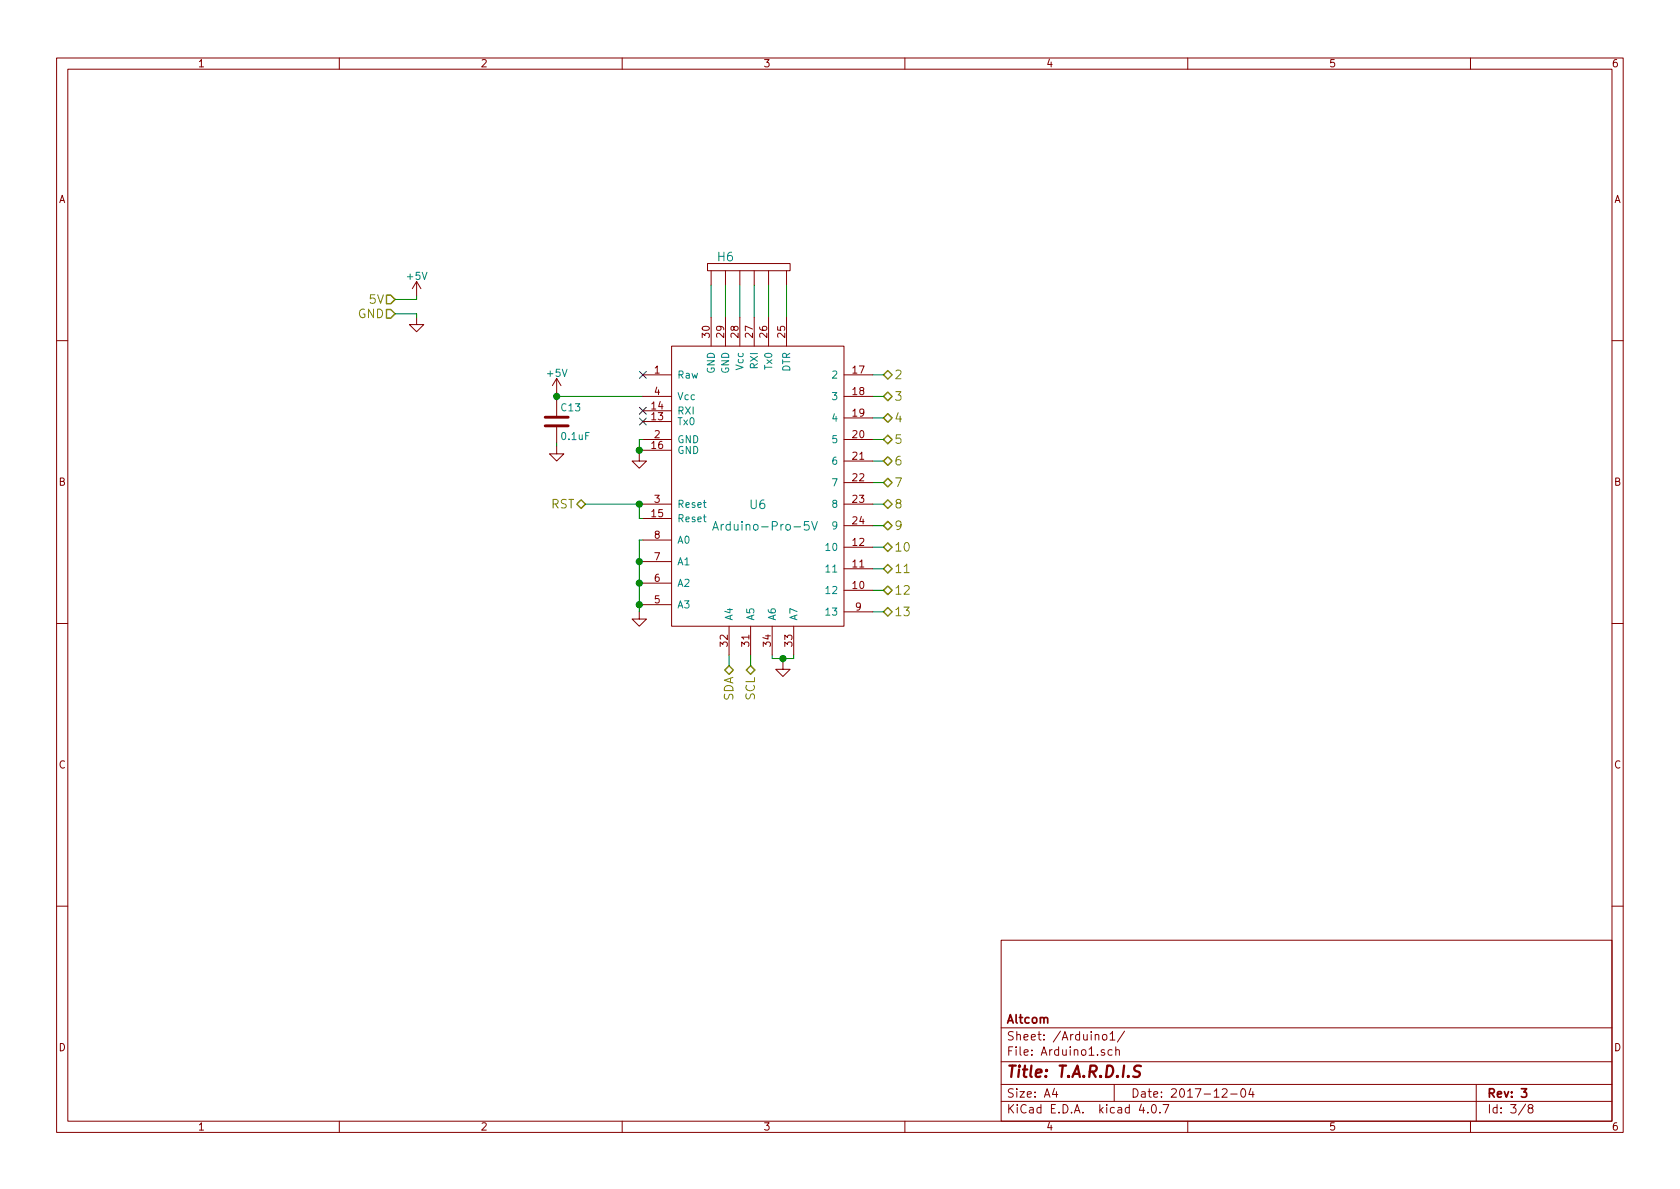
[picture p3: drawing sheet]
<svg xmlns="http://www.w3.org/2000/svg" width="297mm" height="210mm" viewBox="0 0 297 210" stroke-linecap="round" stroke-linejoin="round" font-family="sans-serif">
<g fill="none" stroke="#840000" stroke-width=".18">
<path d="M10 10.3h277v189.9h-277zM12 12.2h273v186.1h-273zM60 10.3v1.9M110 10.3v1.9M160 10.3v1.9M210 10.3v1.9M260 10.3v1.9M73.7 56.1v1.3h1.2l-1.2 1.3-1.3-1.3h1.3M73.7 49.8l-.8 1.2M73.7 49.8v2.5M73.7 49.8l.7 1.2M125.1 46.6h14.6v1.3h-14.6z"/>
<path d="M125.7 47.9v2.5M125.7 56.1v5.1M128.3 47.9v2.5M128.3 56.1v5.1M130.8 47.9v2.5M130.8 56.1v5.1M133.3 47.9v2.5M133.3 56.1v5.1M135.9 47.9v2.5M135.9 56.1v5.1M139.1 47.9v2.5M139.1 56.1v5.1"/>
<path d="M10 60.2h2M98.4 79v1.3h1.3l-1.3 1.2-1.2-1.2h1.2M98.4 66.9v2.6M98.4 70.7v2.8M98.4 75.6v2.8M98.4 66.9l-.7 1.3M98.4 66.9l.8 1.3M113.7 66.3h5M113.7 77.7h5M113.7 70.1h5M113.7 74.5h5M113.7 72.6h5"/>
<path d="M113.7 79.6h5M118.7 61.2h30.5v49.5h-30.5zM149.2 66.3h5.1M149.2 77.7h5.1M149.2 70.1h5.1M149.2 73.9h5.1M285 60.2h2M113 80.3v1.2h1.3l-1.3 1.3-1.2-1.3h1.2M113.7 89.1h5M113.7 99.3h5M113.7 95.5h5M113.7 91.7h5"/>
<path d="M149.2 89.1h5.1M149.2 81.5h5.1M149.2 96.8h5.1M149.2 85.3h5.1M149.2 93h5.1M10 110.3h2M113 108.2v1.3h1.3l-1.3 1.2-1.2-1.2h1.2M113.7 106.9h5M113.7 103.1h5M128.9 110.7v5.1M132.7 110.7v5.1M136.5 110.7v5.1"/>
<path d="M138.4 117.1v1.3h1.3l-1.3 1.2-1.2-1.2h1.2M140.3 110.7v5.1M149.2 108.2h5.1M149.2 104.4h5.1M149.2 100.6h5.1M285 110.3h2M10 160.2h2M177 166.3h108v32h-108zM285 160.2h2M60 198.3v1.9M110 198.3v1.9M160 198.3v1.9"/>
<path d="M177 194.8h108M177 191.8h108M177 187.8h108M177 181.8h108M186.4 192.5l-.3 1h.9M186.8 193v1M195 183.1l.2-.2 .4 .2 .1 .5-.1 .2-.4 .1-.2-.1zM195.3 185.7a.37 .37 0 0 0-.6 .1l.1 .2 .5 .2 .1 .1-.3 .3-.4-.1M196.3 182.8l.4-.4v1.5M196.3 183.9h.8M196.6 185.7l-.4-.1-.3 .3 .1 .6 .2 .1 .4-.1M197 191.8v3"/>
<path d="M197.3 185.7l.2-.1 .4 .1v.9M197.3 185.1v1.5M198.8 182.3l-1.2 2M201.8 195.2l-.4 1.1h1M202.9 196.7v.1M203.8 195.4l.1-.1a.81 .81 0 0 1 .6 .6 .81 .81 0 0 1-.3 .8l-.1 .1a.8 .8 0 0 1-.6-.6 .8 .8 0 0 1 .3-.8zM205.1 196.7v.1M205.6 195.3h1.1l-.7 1.5M210 198.3v1.9M216.1 192.7l.2-.2h.4l.3 .5-1 1h1M217.6 193.5h1.1M219.5 192.7l.2-.2a.81 .81 0 0 1 .6 .6 .81 .81 0 0 1-.3 .8l-.1 .1a.79 .79 0 0 1-.4-1.3z"/>
<path d="M221.2 192.5l-.4 1h.9M221.5 193v1M260 198.3v1.9M261 191.8v6.5M269.7 195.2l-1.2 2M270.5 196l-.3-.3 .1-.2 .2-.2 .4 .1 .1 .2v.2l-.7 .2a.48 .48 0 0 0 0 .7l.2 .1 .5-.1a.48 .48 0 0 0-.2-.7"/>
</g>
<path d="M269 192.5h.9l-.5 .6 .4 .1v.7l-.2 .1-.6-.1" fill="none" stroke="#840000" stroke-width=".3"/>
<path d="M201.7 188.5l-.3-.1-.6 .1a.47 .47 0 0 0-.3 .5 .47 .47 0 0 0 .4 .4l.3 .1a.48 .48 0 0 1 .4 .5 .48 .48 0 0 1-.5 .4l-.7-.1" fill="none" stroke="#840000" stroke-width=".41"/>
<g fill="none" stroke="#848400" stroke-width=".25">
<path d="M68.3 54.7h.8l.7 .8-.7 .8h-.8zM68.3 52.2h.8l.7 .8-.7 .7h-.8zM156.2 66.3l.8-.8 .7 .8-.7 .8zM156.2 70.1l.8-.8 .7 .8-.7 .8zM156.2 73.9l.8-.8 .7 .8-.7 .8zM156.2 77.7l.8-.7 .7 .7-.7 .8zM102.7 88.4l.8 .7-.8 .8-.7-.8zM156.2 81.5l.8-.7 .7 .7-.7 .8zM156.2 85.3l.8-.7 .7 .7-.7 .8zM156.2 89.1l.8-.7 .7 .7-.7 .8zM156.2 93l.8-.8 .7 .8-.7 .7zM156.2 96.8l.8-.8 .7 .8-.7 .7z"/>
<path d="M128.9 117.7l.8 .8-.8 .7-.8-.7zM132 118.5l.7-.8 .8 .8-.8 .7zM156.2 100.6l.8-.8 .7 .8-.7 .7zM156.2 104.4l.8-.8 .7 .8-.7 .8zM156.2 108.2l.8-.8 .7 .8-.7 .8z"/>
</g>
<g fill="none" stroke="#008400" stroke-width=".18">
<path d="M69.8 55.5h3.9v.6M73.7 52.3v.7h-3.9M125.7 50.4v5.7M128.3 50.4v5.7M130.8 50.4v5.7M133.3 50.4v5.7M135.9 50.4v5.7M139.1 50.4v5.7M98.4 69.5v1.2M98.4 78.4v.6M98.4 70.1h15.3M113 79.6h.7"/>
<path d="M113.7 77.7h-.7v2.6M154.3 77.7h1.9M154.3 73.9h1.9M154.3 70.1h1.9M154.3 66.3h1.9M103.5 89.1h10.2M113 89.1v2.6h.7M113 99.3h.7M113.7 95.5h-.7v12.7M154.3 89.1h1.9M154.3 96.8h1.9M154.3 93h1.9"/>
<path d="M154.3 85.3h1.9M154.3 81.5h1.9M113 106.9h.7M113 103.1h.7M128.9 115.8v1.9M132.7 115.8v1.9M136.5 115.8v.7h3.8v-.7M138.4 116.5v.6M154.3 108.2h1.9M154.3 104.4h1.9M154.3 100.6h1.9"/>
</g>
<path d="M113.1 65.7l1.2 1.2M113.1 72l1.2 1.2M113.1 73.9l1.2 1.3M114.3 65.7l-1.2 1.2M114.3 72l-1.2 1.2M114.3 73.9l-1.2 1.3" fill="none" stroke="#000084" stroke-width=".18"/>
<path d="M96.4 75.3h4.1M96.4 73.8h4.1" fill="none" stroke="#840000" stroke-width=".51"/>
<g fill="#008400" stroke="#008400" stroke-width=".25">
<circle cx="98.4" cy="70.1" r=".51"/>
<circle cx="113" cy="89.1" r=".51"/>
<circle cx="113" cy="106.9" r=".51"/>
<circle cx="113" cy="103.1" r=".51"/>
<circle cx="113" cy="99.3" r=".51"/>
<circle cx="138.4" cy="116.5" r=".51"/>
<circle cx="113" cy="79.6" r=".51"/>
</g>
<path d="M126 93.7l.5-1.5 .5 1.5M126.1 93.3h.8M143 92.2h-.7l-.1 .8 .2-.2 .5 .1 .2 .2v.4l-.3 .2h-.4l-.2-.1M143.5 92.2l.5 1.5 .5-1.5" fill="none" stroke="#008484" stroke-width=".18"/>
<text font-size="2.8" fill="#840000" x="178" y="190.5">Title: T.A.R.D.I.S</text>
<g font-size="2.1" fill="#008484">
<text x="126.9" y="46.2">H6</text>
<text x="127.4" y="93.8">Arduino-Pro-5V</text>
<text x="132.6" y="90">U6</text>
</g>
<g font-size="2.1" fill="#848400">
<text x="65.3" y="53.7">5V</text>
<text x="63.2" y="56.3">GND</text>
<text x="158.1" y="67.1">2</text>
<text x="158.1" y="70.9">3</text>
<text x="158.1" y="74.7">4</text>
<text x="158.1" y="78.5">5</text>
<text x="158.1" y="82.3">6</text>
<text x="97.3" y="89.9">RST</text>
<text x="158.1" y="86.1">7</text>
<text x="158.1" y="89.9">8</text>
<text x="158.1" y="93.7">9</text>
<text x="158.1" y="97.5">10</text>
<text x="158.1" y="101.3">11</text>
<text x="158.1" y="105.2">12</text>
<text x="158.1" y="109">13</text>
<text x="129.7" y="124.1" transform="rotate(-90 129.7 124.1)">SDA</text>
<text x="133.5" y="123.9" transform="rotate(-90 133.5 123.9)">SCL</text>
</g>
<g font-size="2.1" fill="#840000">
<text x="178" y="184">Sheet: /Arduino1/</text>
<text x="178" y="181">Altcom</text>
<text x="178" y="186.7">File: Arduino1.sch</text>
<text x="178" y="196.9">KiCad E.D.A. kicad 4.0.7</text>
<text x="178" y="194.1">Size: A4</text>
<text x="200" y="194.1">Date: 2017-12-04</text>
<text x="263" y="194.1">Rev: 3</text>
<text x="263" y="196.9">Id: 3/8</text>
</g>
<g font-size="1.8" fill="#840000">
<text x="35" y="11.9">1</text>
<text x="85" y="11.9">2</text>
<text x="135" y="11.9">3</text>
<text x="185" y="11.9">4</text>
<text x="235" y="11.9">5</text>
<text x="285" y="11.9">6</text>
<text x="10.4" y="35.9">A</text>
<text x="285.4" y="35.9">A</text>
<text x="125.5" y="59.6" transform="rotate(-90 125.5 59.6)">30</text>
<text x="128" y="59.6" transform="rotate(-90 128 59.6)">29</text>
<text x="130.6" y="59.6" transform="rotate(-90 130.6 59.6)">28</text>
<text x="133.1" y="59.6" transform="rotate(-90 133.1 59.6)">27</text>
<text x="135.6" y="59.6" transform="rotate(-90 135.6 59.6)">26</text>
<text x="138.8" y="59.6" transform="rotate(-90 138.8 59.6)">25</text>
<text x="115.7" y="66">1</text>
<text x="115.7" y="69.8">4</text>
<text x="150.8" y="66">17</text>
<text x="150.8" y="69.8">18</text>
<text x="115.2" y="74.3">13</text>
<text x="115.2" y="72.4">14</text>
<text x="115.7" y="77.5">2</text>
<text x="150.8" y="77.5">20</text>
<text x="150.8" y="73.7">19</text>
<text x="115.2" y="79.4">16</text>
<text x="150.8" y="81.3">21</text>
<text x="10.4" y="85.9">B</text>
<text x="115.7" y="88.9">3</text>
<text x="150.8" y="85.1">22</text>
<text x="150.8" y="88.9">23</text>
<text x="285.4" y="85.9">B</text>
<text x="115.2" y="91.4">15</text>
<text x="115.7" y="95.2">8</text>
<text x="150.8" y="92.7">24</text>
<text x="115.7" y="99.1">7</text>
<text x="150.8" y="100.3">11</text>
<text x="150.8" y="96.5">12</text>
<text x="115.7" y="106.7">5</text>
<text x="115.7" y="102.9">6</text>
<text x="150.8" y="104.1">10</text>
<text x="151.3" y="107.9">9</text>
<text x="128.7" y="114.2" transform="rotate(-90 128.7 114.2)">32</text>
<text x="132.5" y="114.2" transform="rotate(-90 132.5 114.2)">31</text>
<text x="136.3" y="114.2" transform="rotate(-90 136.3 114.2)">34</text>
<text x="140.1" y="114.2" transform="rotate(-90 140.1 114.2)">33</text>
<text x="10.4" y="135.9">C</text>
<text x="285.4" y="135.9">C</text>
<text x="10.4" y="185.9">D</text>
<text x="285.4" y="185.9">D</text>
<text x="35" y="199.9">1</text>
<text x="85" y="199.9">2</text>
<text x="135" y="199.9">3</text>
<text x="185" y="199.9">4</text>
<text x="235" y="199.9">5</text>
<text x="285" y="199.9">6</text>
</g>
<g font-size="1.8" fill="#008484">
<text x="72.1" y="49.5">+5V</text>
<text x="131.4" y="65.4" transform="rotate(-90 131.4 65.4)">Vcc</text>
<text x="134" y="65.2" transform="rotate(-90 134 65.2)">RXI</text>
<text x="136.5" y="65.3" transform="rotate(-90 136.5 65.3)">Tx0</text>
<text x="139.7" y="65.9" transform="rotate(-90 139.7 65.9)">DTR</text>
<text x="96.8" y="66.6">+5V</text>
<text x="119.8" y="66.9">Raw</text>
<text x="119.8" y="70.7">Vcc</text>
<text x="126.4" y="66.2" transform="rotate(-90 126.4 66.2)">GND</text>
<text x="128.9" y="66.2" transform="rotate(-90 128.9 66.2)">GND</text>
<text x="147.2" y="66.9">2</text>
<text x="147.2" y="70.7">3</text>
<text x="99.3" y="72.7">C13</text>
<text x="99.4" y="77.8">0.1uF</text>
<text x="119.8" y="75.2">Tx0</text>
<text x="119.8" y="73.3">RXI</text>
<text x="147.2" y="74.5">4</text>
<text x="119.8" y="78.4">GND</text>
<text x="119.8" y="80.3">GND</text>
<text x="147.2" y="78.4">5</text>
<text x="147.2" y="82.2">6</text>
<text x="119.8" y="89.8">Reset</text>
<text x="147.2" y="86">7</text>
<text x="147.2" y="89.8">8</text>
<text x="119.8" y="92.3">Reset</text>
<text x="147.2" y="93.6">9</text>
<text x="119.8" y="99.9">A1</text>
<text x="119.8" y="96.1">A0</text>
<text x="146.3" y="101.2">11</text>
<text x="146.3" y="97.4">10</text>
<text x="119.8" y="107.6">A3</text>
<text x="119.8" y="103.8">A2</text>
<text x="146.3" y="105">12</text>
<text x="129.5" y="109.7" transform="rotate(-90 129.5 109.7)">A4</text>
<text x="133.3" y="109.7" transform="rotate(-90 133.3 109.7)">A5</text>
<text x="137.2" y="109.7" transform="rotate(-90 137.2 109.7)">A6</text>
<text x="141" y="109.7" transform="rotate(-90 141 109.7)">A7</text>
<text x="146.3" y="108.8">13</text>
</g>
</svg>
